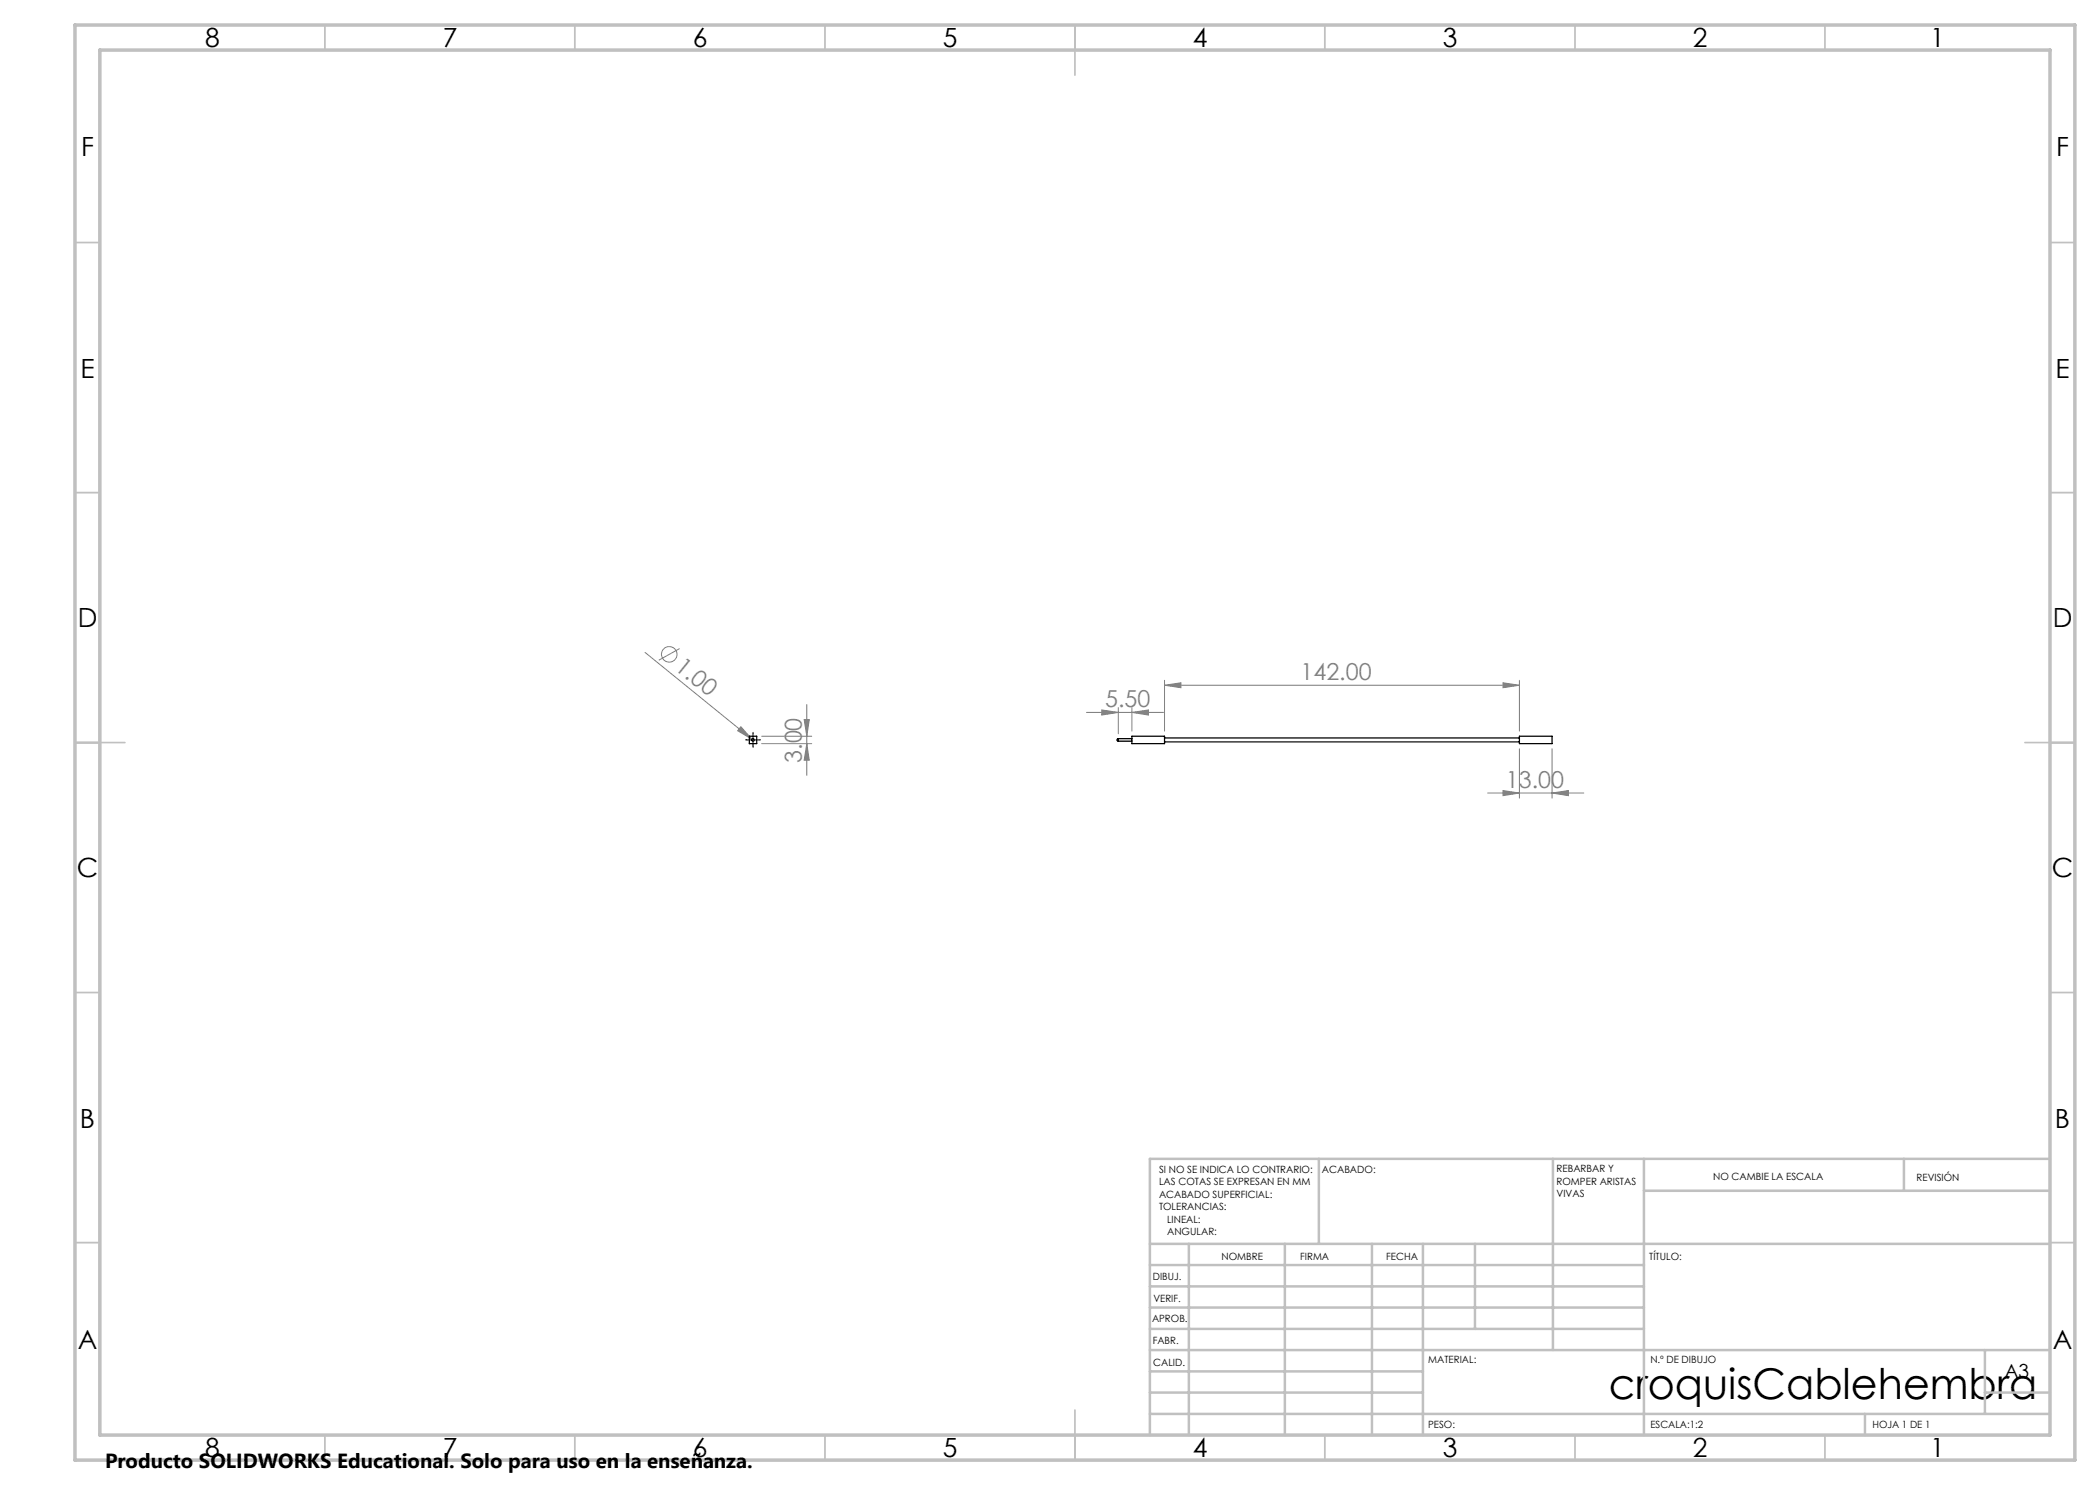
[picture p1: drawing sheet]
<svg xmlns="http://www.w3.org/2000/svg" width="420mm" height="297mm" viewBox="0 0 420 297" stroke-linecap="round" stroke-linejoin="round" font-family="sans-serif">
<g fill="none" stroke="#808080" stroke-width=".2">
<path d="M129 130.5l21.4 17.3M135.9 129.7l-4.1 2.3M232.9 137.1l3.3-.5v.9zM232.9 136.1v10.1M232.9 137.1h71M300.6 136.6l3.3 .5-3.3 .4zM303.9 136.1v10.1M148.2 145.3l2.2 2.5-2.9-1.6zM150.4 147.8l.4 .3M152.3 148.7h10M152.3 147.2h10M160.8 143.9h1.1l-.5 3.3z"/>
<path d="M161.4 140.9v14.2M161.4 148.7l.5 3.3h-1.1zM217.3 142.5h15.4M220.3 142l3.4 .5-3.4 .5zM223.7 141.5v5.3M226.4 142.5l3.3-.5v1zM226.4 141.5v4.7M297.5 158.6h19.3M300.6 158.1l3.3 .5-3.3 .5zM303.9 149.8v9.8M310.4 158.6l3.3-.5v1zM310.4 149.8v9.8"/>
<circle cx="133.9" cy="130.9" r="1.55"/>
</g>
<path d="M149.4 148h-.3M150.6 146.7v-.2M150.6 149.2v.3M151.9 148h.2" fill="none" stroke="#000" stroke-width=".2" stroke-dasharray="15.2 1.3 1.3 1.3"/>
<path d="M149.3 148h2.5M150.6 146.8v2.4" fill="none" stroke="#000" stroke-width=".2"/>
<g fill="none" stroke="#c0c0c0" stroke-width=".35">
<path d="M65 5v5M115 5v5M165 5v5M215 5v10M265 5v5M315 5v5M365 5v5M15 48.5h5M410 48.5h5M15 98.5h5M410 98.5h5M15 148.5h10"/>
<path d="M405 148.5h10M15 198.5h5M410 198.5h5M15 248.5h5M410 248.5h5M65 287v5M115 287v5M165 287v5M215 282v10M265 287v5M315 287v5M365 287v5"/>
</g>
<g fill="none" stroke="#c0c0c0" stroke-width=".5">
<path d="M263.8 231.8v17M310.6 231.8v38.2M328.8 231.8v55.2M328.8 238.2h81.2M380.8 231.8v6.4M410 231.8h-180v55.2M230 248.8h180M230 257.3h98.8M230 253h98.8M237.8 248.8v38.2M257 248.8v38.2M274.4 248.8v38.2"/>
<path d="M284.6 248.8v38.2M295 248.8v17M230 265.8h98.8M230 261.5h98.8M230 278.5h54.6M230 274.3h54.6M230 270h180M397 278.5h13M397 270v12.8M230 282.8h180M373 282.8v4.2"/>
</g>
<path d="M15 5h400v287h-400zM20 10h390v277h-390z" fill="none" stroke="#c0c0c0" stroke-width=".7"/>
<g fill="#808080">
<path d="M148.2 145.3l2.2 2.5-2.9-1.6z"/>
<path d="M300.6 136.6l3.3 .5-3.3 .4zM232.9 137.1l3.3-.5v.9zM226.4 142.5l3.3-.5v1zM220.3 142l3.4 .5-3.4 .5z"/>
<path d="M300.6 158.1l3.3 .5-3.3 .5zM310.4 158.6l3.3-.5v1z"/>
<path d="M161.4 148.7l.5 3.3h-1.1zM160.8 143.9h1.1l-.5 3.3z"/>
</g>
<g fill="none" stroke="#000" stroke-width=".25">
<path d="M149.9 147.2h1.4v1.5h-1.4zM223.7 147.7a.25 .25 0 0 0-.3 .3 .25 .25 0 0 0 .3 .2M223.7 147.7v.5M223.7 147.7h2.7M223.7 148.2h2.7M226.4 147.2h6.5v1.5h-6.5zM232.9 147.6h71M232.9 148.4h71M303.9 147.2h6.5v1.5h-6.5z"/>
<circle cx="150.6" cy="148" r=".25"/>
</g>
<text font-size="8.5" x="321.7" y="279.7">croquisCablehembra</text>
<g font-size="5.3">
<text x="41" y="9.5">8</text>
<text x="88.5" y="9.5">7</text>
<text x="138.5" y="9.5">6</text>
<text x="188.5" y="9.5">5</text>
<text x="238.5" y="9.5">4</text>
<text x="288.5" y="9.5">3</text>
<text x="338.5" y="9.5">2</text>
<text x="386" y="9.5">1</text>
<text x="16.2" y="31.2">F</text>
<text x="411.2" y="31.2">F</text>
<text x="16.1" y="75.5">E</text>
<text x="411.1" y="75.5">E</text>
<text x="15.5" y="125.5">D</text>
<text x="410.5" y="125.5">D</text>
<text x="15.4" y="175.5">C</text>
<text x="410.4" y="175.5">C</text>
<text x="16" y="225.5">B</text>
<text x="411" y="225.5">B</text>
<text x="15.5" y="269.7">A</text>
<text x="410.5" y="269.7">A</text>
<text x="41" y="291.5">8</text>
<text x="88.5" y="291.5">7</text>
<text x="138.5" y="291.5">6</text>
<text x="188.5" y="291.5">5</text>
<text x="238.5" y="291.5">4</text>
<text x="288.5" y="291.5">3</text>
<text x="338.5" y="291.5">2</text>
<text x="386" y="291.5">1</text>
</g>
<g font-size="4.7" fill="#808080">
<text x="134.8" y="133.8" transform="rotate(39 134.8 133.8)">1.00</text>
<text x="260.1" y="136">142.00</text>
<text x="221" y="141.5">5.50</text>
<text x="160.4" y="152.6" transform="rotate(-90 160.4 152.6)">3.00</text>
<text x="301.2" y="157.6">13.00</text>
</g>
<text font-size="4.1" x="21" y="293.7">Producto SOLIDWORKS Educational. Solo para uso en la enseñanza.</text>
<text font-size="3.9" x="400.9" y="275.5">A3</text>
<g font-size="2">
<text x="231.8" y="234.6">SI NO SE INDICA LO CONTRARIO:</text>
<text x="231.8" y="237.1">LAS COTAS SE EXPRESAN EN MM</text>
<text x="231.8" y="239.6">ACABADO SUPERFICIAL:</text>
<text x="264.4" y="234.6">ACABADO:</text>
<text x="311.3" y="234.5">REBARBAR Y</text>
<text x="311.3" y="237">ROMPER ARISTAS</text>
<text x="311.3" y="239.5">VIVAS</text>
<text x="342.6" y="236">NO CAMBIE LA ESCALA</text>
<text x="383.3" y="236.2">REVISIÓN</text>
<text x="231.8" y="242.1">TOLERANCIAS:</text>
<text x="233.4" y="244.6">LINEAL:</text>
<text x="233.4" y="247.1">ANGULAR:</text>
<text x="244.3" y="252">NOMBRE</text>
<text x="260" y="251.9">FIRMA</text>
<text x="277.2" y="251.9">FECHA</text>
<text x="329.9" y="251.9">TÍTULO:</text>
<text x="230.6" y="256.1">DIBUJ.</text>
<text x="230.7" y="260.3">VERIF.</text>
<text x="230.4" y="264.4">APROB.</text>
<text x="230.5" y="268.8">FABR.</text>
<text x="230.7" y="273.1">CALID.</text>
<text x="285.6" y="272.5">MATERIAL:</text>
<text x="330.1" y="272.5">N.º DE DIBUJO</text>
<text x="285.6" y="285.5">PESO:</text>
<text x="330.1" y="285.6">ESCALA:1:2</text>
<text x="374.5" y="285.6">HOJA 1 DE 1</text>
</g>
</svg>
